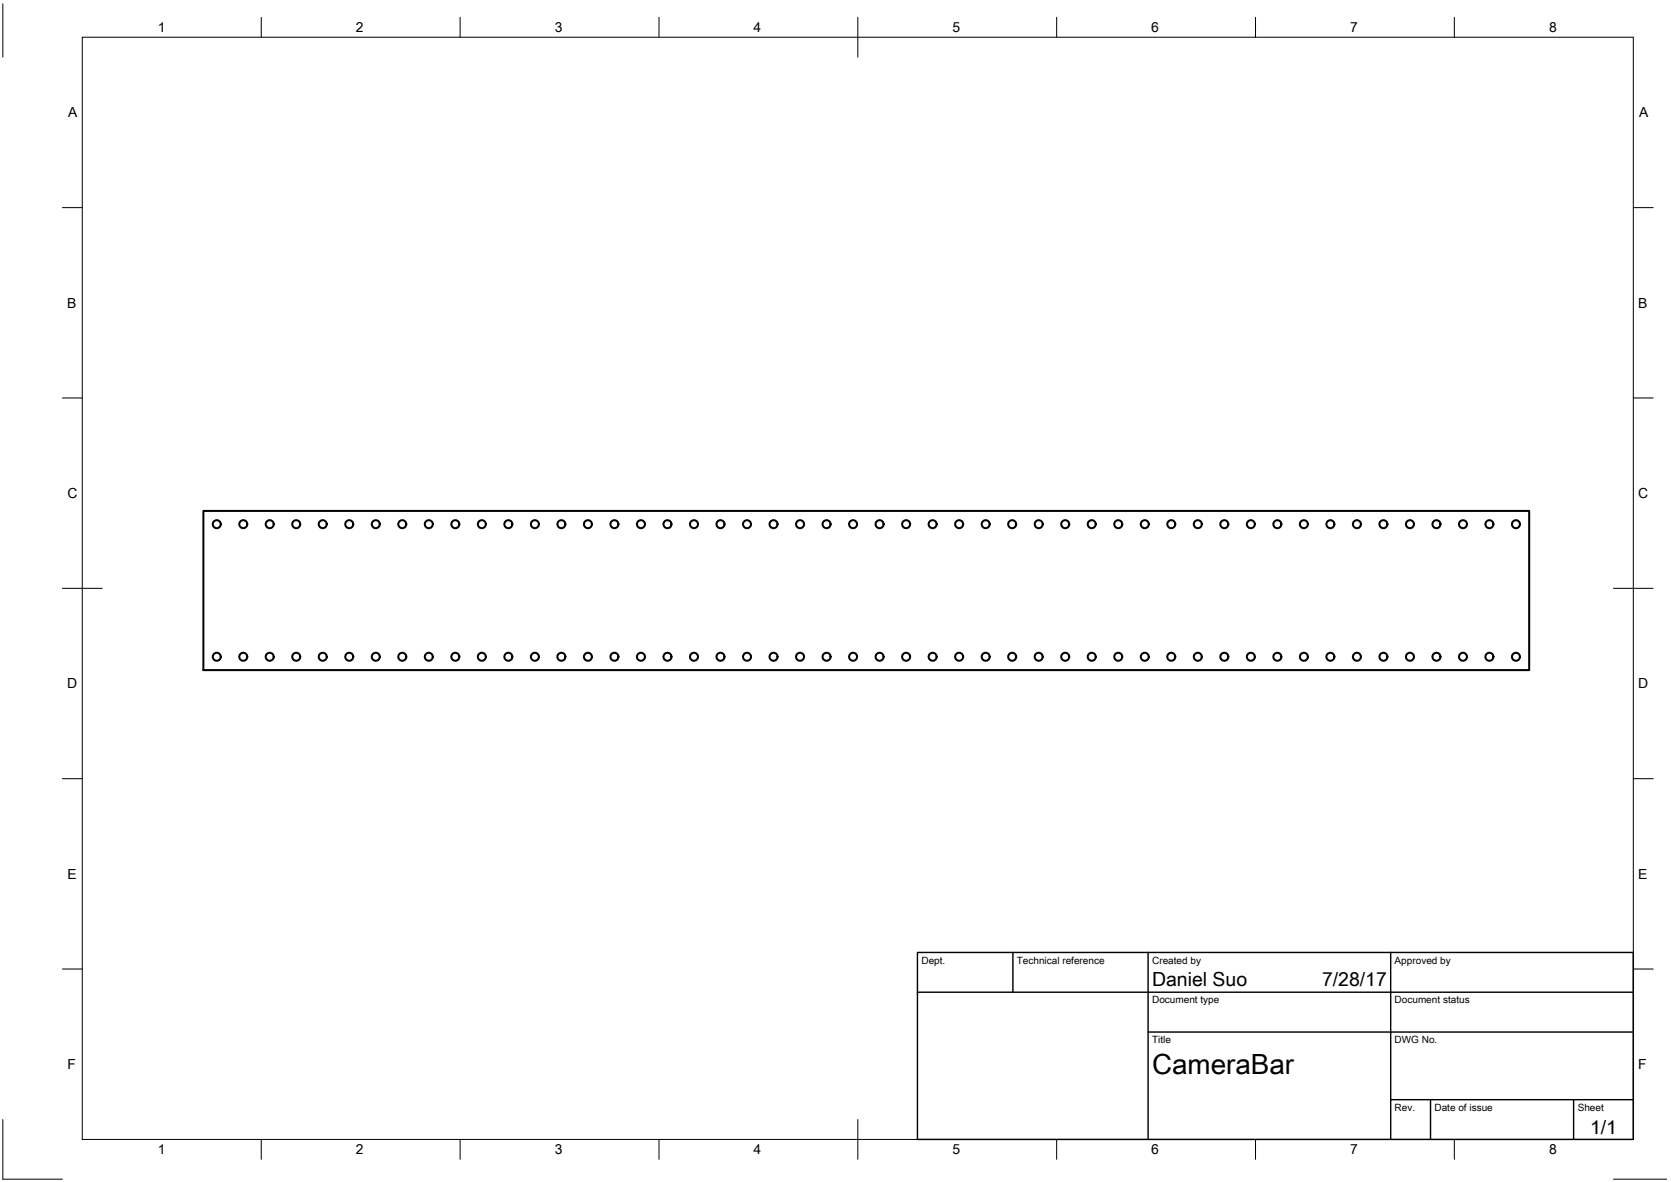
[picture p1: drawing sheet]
<svg xmlns="http://www.w3.org/2000/svg" width="420mm" height="297mm" viewBox="0 0 420 297" stroke-linecap="round" stroke-linejoin="round" font-family="sans-serif">
<!-- layer: Visible -->
<g fill="none" stroke="#000" stroke-width=".51">
<path d="M51.1 128.4h333.4v40h-333.4z"/>
<circle cx="54.5" cy="131.7" r="1.01"/>
<circle cx="61.2" cy="131.7" r="1.01"/>
<circle cx="67.8" cy="131.7" r="1.01"/>
<circle cx="74.5" cy="131.7" r="1.01"/>
<circle cx="81.1" cy="131.7" r="1.01"/>
<circle cx="87.8" cy="131.7" r="1.01"/>
<circle cx="94.5" cy="131.7" r="1.01"/>
<circle cx="101.2" cy="131.7" r="1.01"/>
<circle cx="107.8" cy="131.7" r="1.01"/>
<circle cx="114.5" cy="131.7" r="1.01"/>
<circle cx="121.2" cy="131.7" r="1.01"/>
<circle cx="127.8" cy="131.7" r="1.01"/>
<circle cx="134.5" cy="131.7" r="1.01"/>
<circle cx="141.2" cy="131.7" r="1.01"/>
<circle cx="147.8" cy="131.7" r="1.01"/>
<circle cx="154.5" cy="131.7" r="1.01"/>
<circle cx="161.2" cy="131.7" r="1.01"/>
<circle cx="167.8" cy="131.7" r="1.01"/>
<circle cx="174.5" cy="131.7" r="1.01"/>
<circle cx="181.2" cy="131.7" r="1.01"/>
<circle cx="187.8" cy="131.7" r="1.01"/>
<circle cx="194.5" cy="131.7" r="1.01"/>
<circle cx="201.2" cy="131.7" r="1.01"/>
<circle cx="207.8" cy="131.7" r="1.01"/>
<circle cx="214.5" cy="131.7" r="1.01"/>
<circle cx="221.2" cy="131.7" r="1.01"/>
<circle cx="227.8" cy="131.7" r="1.01"/>
<circle cx="234.5" cy="131.7" r="1.01"/>
<circle cx="241.2" cy="131.7" r="1.01"/>
<circle cx="247.8" cy="131.7" r="1.01"/>
<circle cx="254.5" cy="131.7" r="1.01"/>
<circle cx="261.2" cy="131.7" r="1.01"/>
<circle cx="267.8" cy="131.7" r="1.01"/>
<circle cx="274.5" cy="131.7" r="1.01"/>
<circle cx="281.2" cy="131.7" r="1.01"/>
<circle cx="287.8" cy="131.7" r="1.01"/>
<circle cx="294.5" cy="131.7" r="1.01"/>
<circle cx="301.2" cy="131.7" r="1.01"/>
<circle cx="307.8" cy="131.7" r="1.01"/>
<circle cx="314.5" cy="131.7" r="1.01"/>
<circle cx="321.2" cy="131.7" r="1.01"/>
<circle cx="327.8" cy="131.7" r="1.01"/>
<circle cx="334.5" cy="131.7" r="1.01"/>
<circle cx="341.2" cy="131.7" r="1.01"/>
<circle cx="347.8" cy="131.7" r="1.01"/>
<circle cx="354.5" cy="131.7" r="1.01"/>
<circle cx="361.2" cy="131.7" r="1.01"/>
<circle cx="367.9" cy="131.7" r="1.01"/>
<circle cx="374.5" cy="131.7" r="1.01"/>
<circle cx="381.2" cy="131.7" r="1.01"/>
<circle cx="54.5" cy="165" r="1.01"/>
<circle cx="61.2" cy="165" r="1.01"/>
<circle cx="67.8" cy="165" r="1.01"/>
<circle cx="74.5" cy="165" r="1.01"/>
<circle cx="81.1" cy="165" r="1.01"/>
<circle cx="87.8" cy="165" r="1.01"/>
<circle cx="94.5" cy="165" r="1.01"/>
<circle cx="101.2" cy="165" r="1.01"/>
<circle cx="107.8" cy="165" r="1.01"/>
<circle cx="114.5" cy="165" r="1.01"/>
<circle cx="121.2" cy="165" r="1.01"/>
<circle cx="127.8" cy="165" r="1.01"/>
<circle cx="134.5" cy="165" r="1.01"/>
<circle cx="141.2" cy="165" r="1.01"/>
<circle cx="147.8" cy="165" r="1.01"/>
<circle cx="154.5" cy="165" r="1.01"/>
<circle cx="161.2" cy="165" r="1.01"/>
<circle cx="167.8" cy="165" r="1.01"/>
<circle cx="174.5" cy="165" r="1.01"/>
<circle cx="181.2" cy="165" r="1.01"/>
<circle cx="187.8" cy="165" r="1.01"/>
<circle cx="194.5" cy="165" r="1.01"/>
<circle cx="201.2" cy="165" r="1.01"/>
<circle cx="207.8" cy="165" r="1.01"/>
<circle cx="214.5" cy="165" r="1.01"/>
<circle cx="221.2" cy="165" r="1.01"/>
<circle cx="227.8" cy="165" r="1.01"/>
<circle cx="234.5" cy="165" r="1.01"/>
<circle cx="241.2" cy="165" r="1.01"/>
<circle cx="247.8" cy="165" r="1.01"/>
<circle cx="254.5" cy="165" r="1.01"/>
<circle cx="261.2" cy="165" r="1.01"/>
<circle cx="267.8" cy="165" r="1.01"/>
<circle cx="274.5" cy="165" r="1.01"/>
<circle cx="281.2" cy="165" r="1.01"/>
<circle cx="287.8" cy="165" r="1.01"/>
<circle cx="294.5" cy="165" r="1.01"/>
<circle cx="301.2" cy="165" r="1.01"/>
<circle cx="307.8" cy="165" r="1.01"/>
<circle cx="314.5" cy="165" r="1.01"/>
<circle cx="321.2" cy="165" r="1.01"/>
<circle cx="327.8" cy="165" r="1.01"/>
<circle cx="334.5" cy="165" r="1.01"/>
<circle cx="341.2" cy="165" r="1.01"/>
<circle cx="347.8" cy="165" r="1.01"/>
<circle cx="354.5" cy="165" r="1.01"/>
<circle cx="361.2" cy="165" r="1.01"/>
<circle cx="367.9" cy="165" r="1.01"/>
<circle cx="374.5" cy="165" r="1.01"/>
<circle cx="381.2" cy="165" r="1.01"/>
</g>
<!-- layer: Border -->
<g fill="none" stroke="#000" stroke-width=".25">
<path d="M.7 1v13.4M20.7 9.4h390v276.9h-390zM65.7 4.4v5M115.7 4.4v5M165.7 4.4v5M215.7 4.4v10M265.7 4.4v5M315.7 4.4v5M365.7 4.4v5M15.7 52.2h5M410.7 52.2h5M15.7 100h5"/>
<path d="M410.7 100h5M15.7 147.8h10M405.7 147.8h10M15.7 195.7h5M410.7 195.7h5M15.7 243.5h5M410.7 243.5h5M.7 281.3v15h15M65.7 286.3v5M115.7 286.3v5M165.7 286.3v5M215.7 281.3v10"/>
<path d="M265.7 286.3v5M315.7 286.3v5M365.7 286.3v5M405.7 296.3h13.4"/>
</g>
<!-- layer: TitleBlock -->
<path d="M230.7 239.4h180v46.9h-180zM254.7 239.4v9.9M288.7 239.4v46.9M349.7 239.4v46.9M230.7 249.3h180M288.7 259.4h122M349.7 276.4h61M359.7 276.4v9.9M395.7 276.4v9.9" fill="none" stroke="#000" stroke-width=".36"/>
<text font-size="7" x="289.7" y="269.9">CameraBar</text>
<g font-size="4.9">
<text x="289.7" y="247.8">Daniel Suo</text>
<text x="332.4" y="247.8">7/28/17</text>
<text x="399.8" y="284.9">1/1</text>
</g>
<g font-size="3.5">
<text x="39.7" y="8.1">1</text>
<text x="89.5" y="8.1">2</text>
<text x="139.5" y="8.1">3</text>
<text x="189.4" y="8.1">4</text>
<text x="239.5" y="8.1">5</text>
<text x="289.4" y="8.1">6</text>
<text x="339.5" y="8.1">7</text>
<text x="389.5" y="8.1">8</text>
<text x="17.1" y="29.5">A</text>
<text x="412.1" y="29.5">A</text>
<text x="16.9" y="77.3">B</text>
<text x="411.9" y="77.3">B</text>
<text x="16.9" y="125.2">C</text>
<text x="411.9" y="125.2">C</text>
<text x="16.9" y="173">D</text>
<text x="411.9" y="173">D</text>
<text x="16.9" y="220.9">E</text>
<text x="411.9" y="220.9">E</text>
<text x="16.9" y="268.7">F</text>
<text x="411.9" y="268.7">F</text>
<text x="39.7" y="290.1">1</text>
<text x="89.5" y="290.1">2</text>
<text x="139.5" y="290.1">3</text>
<text x="189.4" y="290.1">4</text>
<text x="239.5" y="290.1">5</text>
<text x="289.4" y="290.1">6</text>
<text x="339.5" y="290.1">7</text>
<text x="389.5" y="290.1">8</text>
</g>
<g font-size="2.5">
<text x="231.7" y="242.1">Dept.</text>
<text x="255.7" y="242.1">Technical reference</text>
<text x="289.7" y="242.1">Created by</text>
<text x="350.7" y="242.1">Approved by</text>
<text x="289.7" y="252.1">Document type</text>
<text x="350.7" y="252.1">Document status</text>
<text x="289.7" y="262.1">Title</text>
<text x="350.7" y="262.1">DWG No.</text>
<text x="350.7" y="279.1">Rev.</text>
<text x="360.7" y="279.1">Date of issue</text>
<text x="396.7" y="279.1">Sheet</text>
</g>
</svg>
